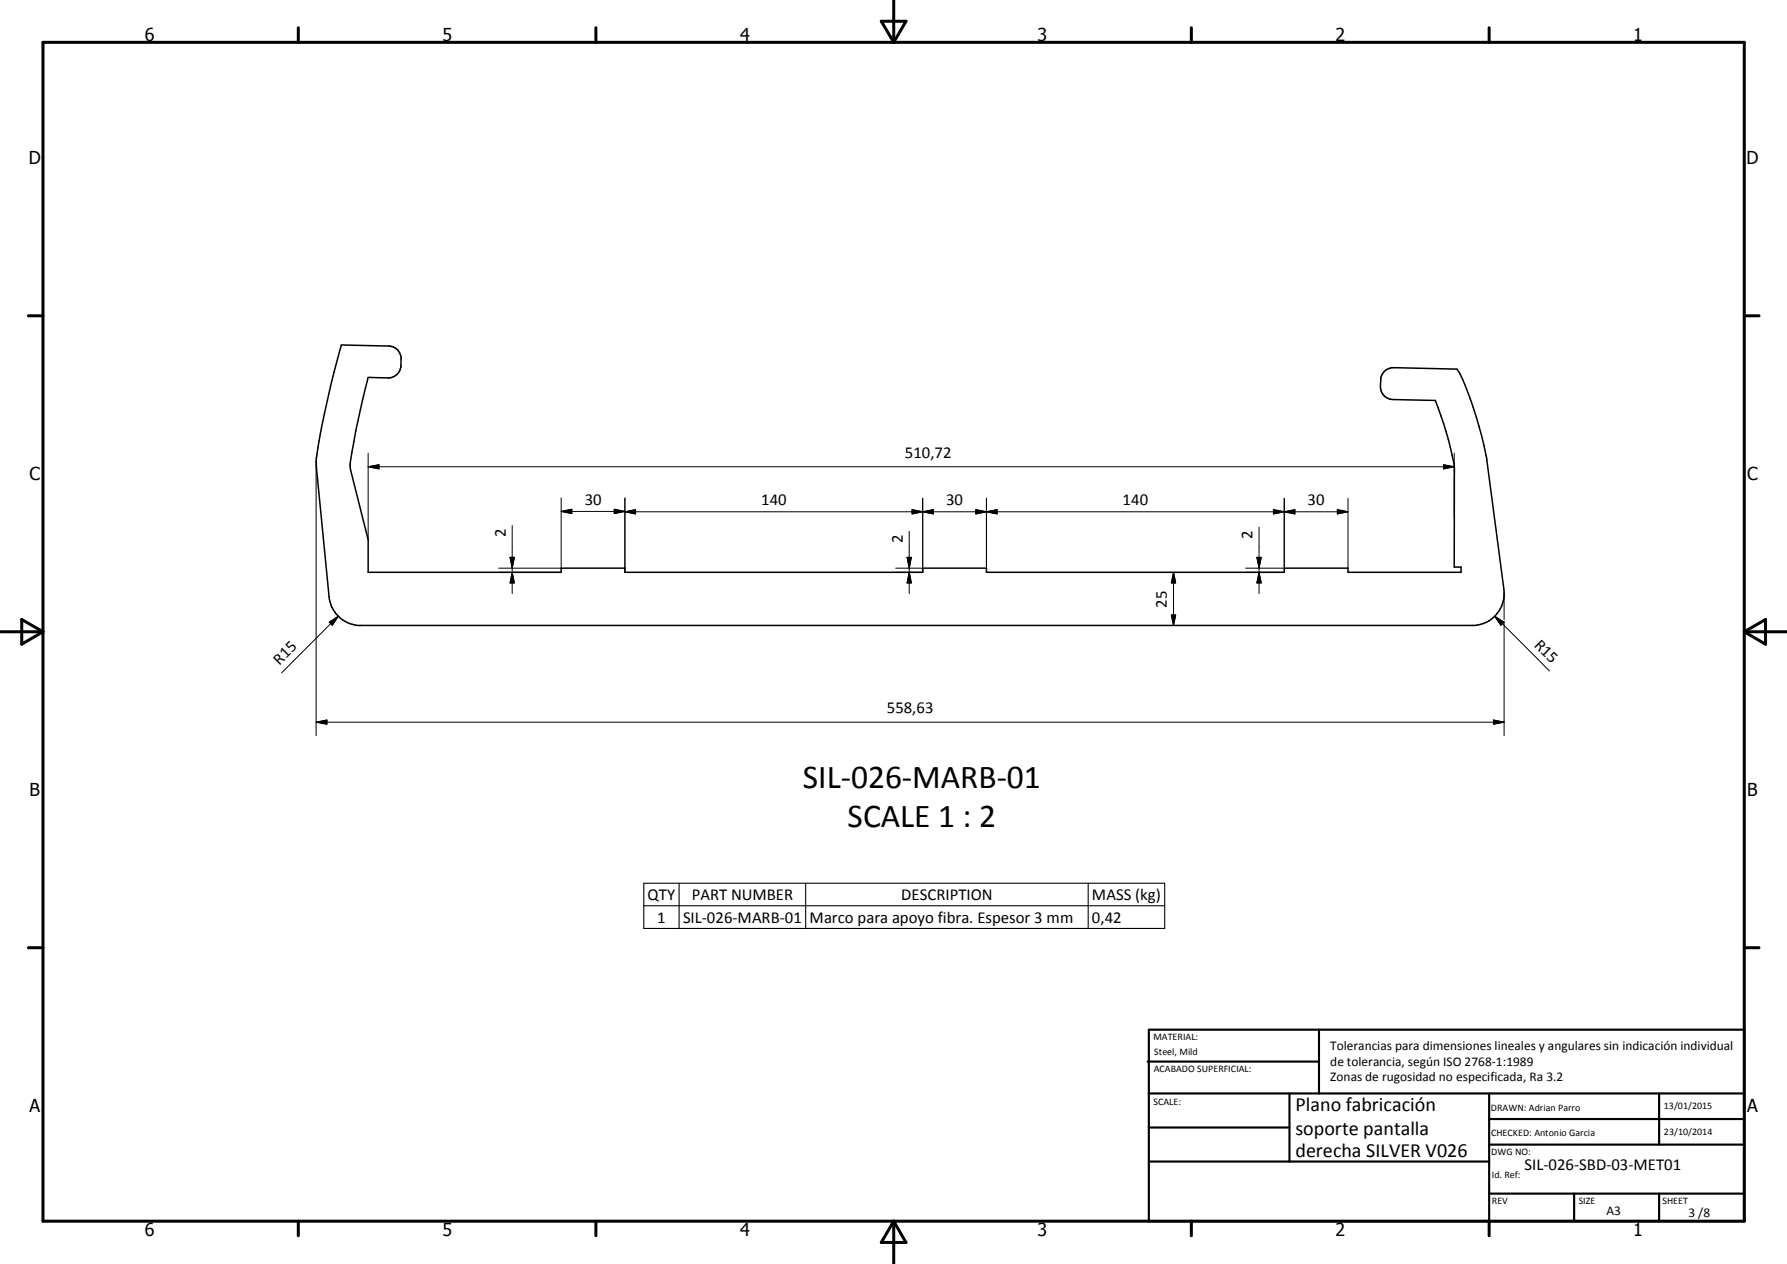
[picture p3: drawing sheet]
<svg xmlns="http://www.w3.org/2000/svg" width="420mm" height="297mm" viewBox="0 0 420 297" stroke-linecap="round" stroke-linejoin="round" font-family="sans-serif">
<path d="M80.3 81.1l11.1 .2a2.9 2.9 0 0 1 2.9 3.1 4 4 0 0 1-.9 3.6l-.7 .4-1.1 .4-5-.1a191.7 191.7 0 0 0-4.3 20.4l.2 1.4 4.1 16.3v7.7h45.3v-1h15v1h70v-1h15v1h70.1v-1h14.9v1h26.6v-1.2h-1.6l.1-23.4a74.1 74.1 0 0 0-4.5-15.8l-10-.2a3.1 3.1 0 0 1-2.9-3.1v-1.5a2.97 2.97 0 0 1 3.1-2.9l14.8 .3a46.4 46.4 0 0 1 4.6 11.3l1.3 4.5 1.1 5.1 4.1 30.9a7.6 7.6 0 0 1-6.8 8.5h-262.6a7.5 7.5 0 0 1-6.8-6.7l-3.1-31.8a124.2 124.2 0 0 1 3.4-17.7z" fill="none" stroke="#000" stroke-width=".35"/>
<g fill="none" stroke="#000" stroke-width=".71">
<path d="M10.1 9.9h400v277.1h-400zM70.1 6.5v3.4M140.1 6.5v3.4M207.2 5h5.8l-2.9 4.9zM210.1 0v9.9M280.1 6.5v3.4M350.1 6.5v3.4M6.7 74.2h3.4M410.1 74.2h3.5M.1 148.5h10M5.1 145.6l5 2.9-5 2.9zM410.1 148.5h10"/>
<path d="M410.1 148.5l5-2.9v5.8zM6.7 222.7h3.4M410.1 222.7h3.5M70.1 287v3.4M140.1 287v3.4M210.1 287v10M210.1 287l2.9 5h-5.8zM280.1 287v3.4M350.1 287v3.4"/>
</g>
<g fill="none" stroke="#000" stroke-width=".51">
<path d="M269.8 249.5h40.3M270.1 242h140v45h-140zM270.1 257h140M303.2 257v16M310.1 242v15M350.1 257v30M390.1 257v12M270.1 265h33.1M270.1 273h80M350.1 269h60M350.1 263h60M350.1 280.5h60"/>
<path d="M370.1 280.5v6.5M390.1 280.5v6.5"/>
</g>
<path d="M151.4 207.6h122.4v10.6h-122.4zM151.4 212.9h122.4M159.7 207.6v10.6M189.4 207.6v10.6M255.9 207.6v10.6" fill="none" stroke="#000" stroke-width=".25"/>
<g fill="none" stroke="#000" stroke-width=".24">
<path d="M74.3 108.5v64.4M86.6 109.7l2.5-.5v1zM86.6 109.7h255.3M86.6 106.5v20.3M131.9 117v16.5h-14.6M144.4 119.7l2.5 .5-2.5 .5zM146.9 117v17.5M214.4 119.8l2.5 .5-2.5 .5zM214.4 119.8l5 1v-1l-5 1zM216.9 117.1v17.4h-6.3M229.4 119.8l2.5 .5-2.5 .5zM229.4 119.8l5 1v-1l-5 1z"/>
<path d="M231.9 117.1v16.4M299.4 119.8l2.6 .5-2.6 .5zM302 117.1v16.4h-9.1M314.4 119.8l2.5 .5-2.5 .5zM316.9 117.1v16.4M339.4 109.2l2.5 .5-2.5 .5zM341.9 106.5v15.1M117.3 134.5h14.6M119.9 131h1l-.5 2.5zM120.4 134.5l.5 2.5h-1zM120.4 123.5v16M131.9 120.2l2.5-.5v1z"/>
<path d="M131.9 120.2h15M146.9 120.3l2.5-.5v1zM146.9 120.3h170M210.6 133.5h6.3M213.3 131h1l-.5 2.5zM213.8 134.5l.5 2.5h-1zM213.8 124.8v14.7M216.9 120.3l2.5-.5v1zM231.9 120.3l2.5-.5v1zM275.9 134.5l.5 2.5h-1zM275.9 134.5v12.5M292.9 134.5h9.1"/>
<path d="M295.5 131h1l-.5 2.5zM296 134.5l.5 2.5h-1zM296 123.9v15.6M302 120.3l2.4-.5v1zM353.6 139.5v6.1M77.4 146.2l2.1-1.4-1.4 2.1zM79.5 144.8l-13.3 13.3M275.4 144.5h1l-.5 2.5zM351.4 144.8l2.2 1.4-.7 .7zM351.4 144.8l12.9 12.9M353.6 146v26.9M74.3 169.7l2.6-.5v1z"/>
<path d="M74.3 169.7h279.3M351.1 169.2l2.5 .5-2.5 .5z"/>
</g>
<g fill="#000">
<path d="M86.6 109.7l2.5-.5v1zM131.9 120.2l2.5-.5v1zM146.9 120.3l2.5-.5v1zM216.9 120.3l2.5-.5v1zM231.9 120.3l2.5-.5v1zM302 120.3l2.4-.5v1zM339.4 109.2l2.5 .5-2.5 .5zM119.9 131h1l-.5 2.5zM120.4 134.5l.5 2.5h-1zM144.4 119.7l2.5 .5-2.5 .5zM213.3 131h1l-.5 2.5zM213.8 134.5l.5 2.5h-1z"/>
<path d="M214.4 119.8l2.5 .5-2.5 .5zM229.4 119.8l2.5 .5-2.5 .5zM275.9 134.5l.5 2.5h-1zM295.5 131h1l-.5 2.5zM296 134.5l.5 2.5h-1zM299.4 119.8l2.6 .5-2.6 .5zM314.4 119.8l2.5 .5-2.5 .5zM77.4 146.2l2.1-1.4-1.4 2.1zM275.4 144.5h1l-.5 2.5zM351.4 144.8l2.2 1.4-.7 .7zM74.3 169.7l2.6-.5v1zM351.1 169.2l2.5 .5-2.5 .5z"/>
</g>
<g font-size="7.9">
<text x="188.8" y="185.3">SIL-026-MARB-01</text>
<text x="199.3" y="194.3">SCALE 1 : 2</text>
</g>
<g font-size="4.7">
<text x="304.6" y="261.2">Plano fabricación</text>
<text x="304.6" y="266.6">soporte pantalla</text>
<text x="304.6" y="272">derecha SILVER V026</text>
</g>
<g font-size="4.2">
<text x="34" y="9.6">6</text>
<text x="104" y="9.6">5</text>
<text x="174" y="9.6">4</text>
<text x="244" y="9.6">3</text>
<text x="314" y="9.6">2</text>
<text x="384" y="9.6">1</text>
<text x="6.8" y="38.7">D</text>
<text x="410.6" y="38.7">D</text>
<text x="7" y="112.9">C</text>
<text x="410.8" y="112.9">C</text>
<text x="7" y="187.1">B</text>
<text x="410.8" y="187.1">B</text>
<text x="7" y="261.4">A</text>
<text x="410.8" y="261.4">A</text>
<text x="34" y="290.4">6</text>
<text x="104" y="290.4">5</text>
<text x="174" y="290.4">4</text>
<text x="244" y="290.4">3</text>
<text x="314" y="290.4">2</text>
<text x="384" y="290.4">1</text>
</g>
<g font-size="3.9">
<text x="212.8" y="107.7">510,72</text>
<text x="137.5" y="118.7">30</text>
<text x="179" y="118.7">140</text>
<text x="222.4" y="118.7">30</text>
<text x="263.9" y="118.7">140</text>
<text x="307.5" y="118.7">30</text>
<text x="118.9" y="126.3" transform="rotate(-90 118.9 126.3)">2</text>
<text x="212.2" y="127.6" transform="rotate(-90 212.2 127.6)">2</text>
<text x="294.5" y="126.7" transform="rotate(-90 294.5 126.7)">2</text>
<text x="274.4" y="142.8" transform="rotate(-90 274.4 142.8)">25</text>
<text x="360.5" y="151.7" transform="rotate(45 360.5 151.7)">R15</text>
<text x="65.7" y="156.5" transform="rotate(-45 65.7 156.5)">R15</text>
<text x="208.5" y="167.6">558,63</text>
<text x="152.3" y="211.5">QTY</text>
<text x="162.6" y="211.5">PART NUMBER</text>
<text x="211.9" y="211.5">DESCRIPTION</text>
<text x="256.7" y="211.6">MASS (kg)</text>
<text x="154.5" y="216.8">1</text>
<text x="160.6" y="216.8">SIL-026-MARB-01</text>
<text x="190.4" y="216.9">Marco para apoyo fibra. Espesor 3 mm</text>
<text x="256.7" y="216.8">0,42</text>
<text x="358.5" y="275">SIL-026-SBD-03-MET01</text>
</g>
<g font-size="3.1">
<text x="312.7" y="246.8">Tolerancias para dimensiones lineales y angulares sin indicación individual</text>
<text x="312.7" y="250.4">de tolerancia, según ISO 2768-1:1989</text>
<text x="312.7" y="254">Zonas de rugosidad no especificada, Ra 3.2</text>
<text x="377.7" y="285.6">A3</text>
<text x="397" y="285.9">3 /8</text>
</g>
<g font-size="2.4">
<text x="271.2" y="244.4">MATERIAL:</text>
<text x="271.3" y="252">ACABADO SUPERFICIAL:</text>
<text x="271.4" y="247.9">Steel, Mild</text>
<text x="271.2" y="259.7">SCALE:</text>
<text x="350.6" y="261">DRAWN: Adrian Parro</text>
<text x="391.2" y="260.6">13/01/2015</text>
<text x="350.6" y="267">CHECKED: Antonio Garcia</text>
<text x="391.2" y="266.7">23/10/2014</text>
<text x="350.6" y="271.4">DWG NO:</text>
<text x="350.8" y="276.9">Id. Ref:</text>
<text x="350.8" y="282.8">REV</text>
<text x="371.2" y="282.9">SIZE</text>
<text x="390.9" y="282.9">SHEET</text>
</g>
</svg>
